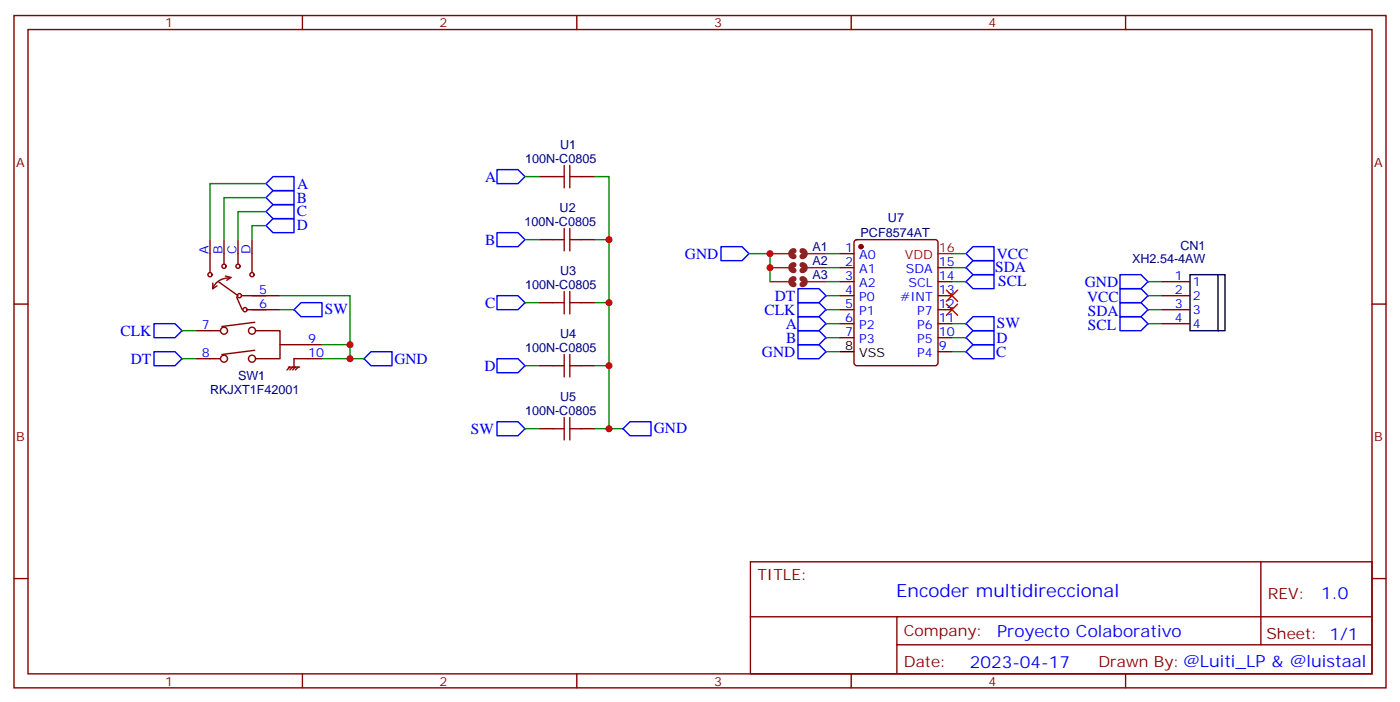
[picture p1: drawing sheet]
<svg xmlns="http://www.w3.org/2000/svg" width="353mm" height="177mm" viewBox="0 0 353 177" stroke-linecap="round" stroke-linejoin="round" font-family="sans-serif">
<g fill="none" stroke="#870000" stroke-width=".35">
<path d="M3.5 3.9h345.7v169.3h-345.7zM7.1 7.4h338.6v162.3h-338.6zM76.2 3.9v3.5M145.3 3.9v3.5M214.5 3.9v3.5M283.6 3.9v3.5M135.8 44.5h3.5M146.4 44.5h3.5M3.5 76.6h3.6M52.9 60.4v8.1M53.6 71.3v1.4M54.7 72l-1.1 .7"/>
<path d="M55 70.9l5 3.6M56.4 60.4v6M56.8 69.5l1.4 .4-1.1 .7M57.8 70a4.2 4.2 0 0 0-4.2 2.7M59.6 74.8l1.4 3.2M60 60.4v6M61 74.5h9.6M62.4 78h8.2M63.5 60.4v8.1M135.8 76.2h3.5M135.8 60.4h3.5M146.4 76.2h3.5"/>
<path d="M146.4 60.4h3.5M211.7 74.5h3.5M211.7 78h3.5M211.7 67.4h3.5M211.7 70.9h3.5M211.7 63.9h3.5M215.4 60.6l.5-.2h19.8a.71 .71 0 0 1 .7 .7l-.1 30.6-.6 .4h-19.8l-.5-.2-.2-.5v-30.3zM236.4 74.5h3.5M236.4 78h3.5M236.4 67.4h3.5M236.4 70.9h3.5M292.8 74.5h7.1"/>
<path d="M292.8 78h7.1M292.8 70.9h7.1M345.7 76.6h3.5M49.4 83.3h6M49.4 90.3h6M64.2 88.2l-8.3 1.1M64.2 81.2l-8.3 1M64.6 83.3h6v7h-6M70.6 86.8h10.5M72.7 92.5h2.8M73 92.5l-.7 .7M73.7 92.5l-.7 .7"/>
<path d="M74.4 92.5l-.7 .7M75.1 92.5l-.7 .7M81.1 90.3h-7v2.2M135.8 92.1h3.5M146.4 92.1h3.5M211.7 81.5h3.5M211.7 85.1h3.5M236.4 81.5h3.5M236.4 85.1h3.5M236.4 88.6h3.5M292.8 81.5h7.1M135.8 108h3.5"/>
<path d="M146.4 108h3.5M3.5 145.7h3.6M189.1 141.5h156.6v28.2h-156.6zM189.1 155.3h156.5M226 155.3v14.2M317.7 141.5v20.9M345.7 145.7h3.5M76.2 169.7v3.5M145.3 169.7v3.5M214.5 169.7v3.5M226 162.4h119.6M283.6 169.7v3.5"/>
<circle cx="52.9" cy="69.2" r=".53"/>
<circle cx="56.4" cy="67.1" r=".53"/>
<circle cx="60" cy="67.1" r=".53"/>
<circle cx="60.3" cy="74.5" r=".53"/>
<circle cx="61.7" cy="78" r=".53"/>
<circle cx="63.5" cy="69.2" r=".53"/>
<circle cx="56.4" cy="83.3" r=".88"/>
<circle cx="56.4" cy="90.3" r=".88"/>
<circle cx="63.5" cy="83.3" r=".88"/>
<circle cx="63.5" cy="90.3" r=".88"/>
</g>
<g fill="none" stroke="#a10000" stroke-width=".35">
<path d="M139.3 44.5h2.9M142.2 41.7v5.6M142.2 57.5v5.7M143.6 41.7v5.6M143.6 57.5v5.7M143.6 44.5h2.8M139.3 76.2h2.9M139.3 60.4h2.9M142.2 73.4v5.7M143.6 73.4v5.7M143.6 76.2h2.8M143.6 60.4h2.8"/>
<path d="M139.3 92.1h2.9M142.2 89.3v5.6M143.6 89.3v5.6M143.6 92.1h2.8M139.3 108h2.9M142.2 105.2v5.6M143.6 108h2.8M143.6 105.2v5.6"/>
</g>
<g fill="none" stroke="#008700" stroke-width=".35">
<path d="M67 46.2h-14.1v14.2M67 49.8h-10.6v10.6M67 53.3h-7v7.1M67 56.8h-3.5v3.6M132.3 44.5h3.5M149.9 44.5h3.6v63.5h3.5M70.6 74.5h17.6v12.3M70.6 78h3.5M132.3 76.2h3.5M132.3 60.4h3.5M149.9 76.2h3.6M149.9 60.4h3.6"/>
<path d="M188.7 63.9h5.3v7M208.1 63.9h3.6M208.1 67.4h3.6M208.1 70.9h3.6M208.1 74.5h3.6M208.1 78h3.6M239.9 63.9h3.5M239.9 67.4h3.5M239.9 70.9h3.5M289.3 70.9h3.5M289.3 74.5h3.5M289.3 78h3.5"/>
<path d="M45.9 90.3h3.5M45.9 83.3h3.5M81.1 86.8h7.1v3.5M81.1 90.3h10.6M132.3 92.1h3.5M149.9 92.1h3.6M208.1 81.5h3.6M208.1 85.1h3.6M208.1 88.6h3.6M239.9 81.5h3.5M239.9 85.1h3.5M239.9 88.6h3.5"/>
<path d="M289.3 81.5h3.5M132.3 108h3.5M149.9 108h3.6"/>
</g>
<g fill="none" stroke="#00f" stroke-width=".35">
<path d="M67 56.8l1.8-1.7h5.3v3.5h-5.3zM67 53.3l1.8-1.8h5.3v3.6h-5.3zM67 49.8l1.8-1.8h5.3v3.5h-5.3zM67 46.2l1.8-1.7h5.3v3.5h-5.3zM125.2 42.7h5.3l1.8 1.8-1.8 1.7h-5.3zM125.2 58.6h5.3l1.8 1.8-1.8 1.7h-5.3zM74.1 78l1.7-1.8h5.3v3.6h-5.3zM125.2 74.5h5.3l1.8 1.7-1.8 1.8h-5.3zM181.7 62.1h5.3l1.7 1.8-1.7 1.8h-5.3zM201.1 72.7h5.3l1.7 1.8-1.7 1.7h-5.3zM201.1 76.2h5.3l1.7 1.8-1.7 1.8h-5.3zM201.1 79.8h5.3l1.7 1.7-1.7 1.8h-5.3z"/>
<path d="M243.4 63.9l1.8-1.8h5.3v3.6h-5.3zM245.2 65.7h5.3v3.5h-5.3l-1.8-1.8zM245.2 69.2h5.3v3.5h-5.3l-1.8-1.8zM282.2 69.2h5.3l1.8 1.7-1.8 1.8h-5.3zM282.2 79.8h5.3l1.8 1.7-1.8 1.8h-5.3zM282.2 76.2h5.3l1.8 1.8-1.8 1.8h-5.3zM282.2 72.7h5.3l1.8 1.8-1.8 1.7h-5.3zM38.8 81.5h5.3l1.8 1.8-1.8 1.8h-5.3zM38.8 88.6h5.3l1.8 1.7-1.8 1.8h-5.3zM91.7 90.3l1.8-1.7h5.3v3.5h-5.3zM125.2 90.3h5.3l1.8 1.8-1.8 1.8h-5.3zM201.1 83.3h5.3l1.7 1.8-1.7 1.7h-5.3z"/>
<path d="M201.1 86.8h5.3l1.7 1.8-1.7 1.7h-5.3zM243.4 81.5l1.8-1.7h5.3v3.5h-5.3zM245.2 86.8h5.3v3.5h-5.3l-1.8-1.7zM245.2 83.3h5.3v3.5h-5.3l-1.8-1.7zM125.2 106.2h5.3l1.8 1.8-1.8 1.7h-5.3zM157 108l1.7-1.8h5.3v3.5h-5.3z"/>
</g>
<path d="M200 63.2a.71 .71 0 0 0-.7 .7 .71 .71 0 0 0 .7 .7M200 66.7a.71 .71 0 0 0-.7 .7 .71 .71 0 0 0 .7 .7M200 70.2a.71 .71 0 0 0-.7 .7 .71 .71 0 0 0 .7 .7M202.1 63.2a.71 .71 0 0 1 .7 .7 .71 .71 0 0 1-.7 .7M202.1 66.7a.71 .71 0 0 1 .7 .7 .71 .71 0 0 1-.7 .7M202.1 70.2a.71 .71 0 0 1 .7 .7 .71 .71 0 0 1-.7 .7" fill="none" stroke="#8c2424" stroke-width="1.4"/>
<path d="M194 63.9h5M194 67.4h5M194 70.9h5M203.2 63.9h4.9M203.2 67.4h4.9M203.2 70.9h4.9" fill="none" stroke="#8c2424" stroke-width=".35"/>
<path d="M236.4 63.9h3.5M238.5 76.6l2.8 2.8M238.5 73.1l2.8 2.8M241.3 76.6l-2.8 2.8M241.3 73.1l-2.8 2.8" fill="none" stroke="#f00" stroke-width=".35"/>
<path d="M299.9 69.2h7v14.1h-7zM306.9 69.2h1.8v14.1h-1.8M211.7 88.6h3.5" fill="none" stroke="#000" stroke-width=".35"/>
<circle cx="217" cy="62.1" r=".53" fill="#870000" stroke="#870000" stroke-width=".35"/>
<g fill="#c00">
<circle cx="153.5" cy="92.1" r=".88"/>
<circle cx="153.5" cy="76.2" r=".88"/>
<circle cx="153.5" cy="60.4" r=".88"/>
<circle cx="153.5" cy="108" r=".88"/>
<circle cx="88.2" cy="90.3" r=".88"/>
<circle cx="88.2" cy="86.8" r=".88"/>
<circle cx="194" cy="63.9" r=".88"/>
<circle cx="194" cy="67.4" r=".88"/>
</g>
<text font-size="4.6" fill="#00f" x="225.8" y="150.3">Encoder multidireccional</text>
<g font-size="4.2" fill="#00f">
<text x="332.9" y="150.8">1.0</text>
<text x="251.3" y="160.3">Proyecto Colaborativo</text>
<text x="244.3" y="168.1">2023-04-17</text>
</g>
<g font-size="3.9" fill="#00f">
<text x="74.9" y="47.6">A</text>
<text x="122.2" y="45.7">A</text>
<text x="74.8" y="51.1">B</text>
<text x="74.8" y="58">D</text>
<text x="74.8" y="54.5">C</text>
<text x="122.2" y="61.7">B</text>
<text x="172.6" y="65.1">GND</text>
<text x="251.2" y="65.2">VCC</text>
<text x="250.8" y="68.6">SDA</text>
<text x="122.2" y="77.5">C</text>
<text x="195.2" y="75.7">DT</text>
<text x="251.5" y="72.2">SCL</text>
<text x="273.4" y="72.2">GND</text>
<text x="274" y="76.1">VCC</text>
<text x="81.9" y="79.2">SW</text>
<text x="192.7" y="79.3">CLK</text>
<text x="198" y="82.8">A</text>
<text x="251.2" y="82.7">SW</text>
<text x="274.1" y="79.6">SDA</text>
<text x="274.1" y="83.1">SCL</text>
<text x="30.4" y="84.5">CLK</text>
<text x="192" y="89.8">GND</text>
<text x="198.1" y="86.3">B</text>
<text x="251" y="89.9">C</text>
<text x="251.1" y="86.3">D</text>
<text x="32.9" y="91.6">DT</text>
<text x="99.4" y="91.6">GND</text>
<text x="122.1" y="93.3">D</text>
<text x="118.7" y="109.3">SW</text>
<text x="164.8" y="109.2">GND</text>
</g>
<g font-size="3.9" fill="#800">
<text x="190.9" y="146.1">TITLE:</text>
<text x="319.5" y="150.8">REV:</text>
<text x="227.8" y="160.3">Company:</text>
<text x="319.1" y="160.9">Sheet: 1/1</text>
<text x="227.8" y="168">Date:</text>
<text x="276.8" y="168">Drawn By:@Luiti_LP &amp; @luistaal</text>
</g>
<g font-size="3.2" fill="#800">
<text x="41.6" y="6.9">1</text>
<text x="110.8" y="6.9">2</text>
<text x="179.9" y="6.9">3</text>
<text x="249.1" y="6.9">4</text>
<text x="4.1" y="42">A</text>
<text x="346.3" y="42">A</text>
<text x="4.1" y="111.2">B</text>
<text x="346.3" y="111.2">B</text>
<text x="41.6" y="172.7">1</text>
<text x="110.8" y="172.7">2</text>
<text x="179.9" y="172.7">3</text>
<text x="249.1" y="172.7">4</text>
</g>
<g font-size="3.2" fill="#000080">
<text x="132.3" y="41">100N-C0805</text>
<text x="141.1" y="37.4">U1</text>
<text x="141" y="53.3">U2</text>
<text x="132.2" y="56.8">100N-C0805</text>
<text x="216.8" y="59.7">PCF8574AT</text>
<text x="223.7" y="55.9">U7</text>
<text x="204.8" y="63.2">A1</text>
<text x="297.4" y="63">CN1</text>
<text x="141.1" y="69.2">U3</text>
<text x="204.8" y="66.8">A2</text>
<text x="204.8" y="70.3">A3</text>
<text x="285.3" y="66.3">XH2.54-4AW</text>
<text x="132.3" y="72.7">100N-C0805</text>
<text x="132.3" y="88.6">100N-C0805</text>
<text x="141.1" y="85.1">U4</text>
<text x="60" y="95.6">SW1</text>
<text x="52.9" y="99.2">RKJXT1F42001</text>
<text x="141.1" y="100.9">U5</text>
<text x="132.3" y="104.5">100N-C0805</text>
</g>
<g font-size="3.2" fill="#00f">
<text x="52.6" y="63.9" transform="rotate(-90 52.6 63.9)">A</text>
<text x="56.1" y="63.9" transform="rotate(-90 56.1 63.9)">B</text>
<text x="59.6" y="63.9" transform="rotate(-90 59.6 63.9)">C</text>
<text x="63.1" y="63.9" transform="rotate(-90 63.1 63.9)">D</text>
<text x="213" y="63.5">1</text>
<text x="216.5" y="65.3">A0</text>
<text x="213" y="70.6">3</text>
<text x="213" y="67.1">2</text>
<text x="216.5" y="68.8">A1</text>
<text x="228.3" y="68.8">SDA</text>
<text x="236.5" y="67.1">15</text>
<text x="236.5" y="70.6">14</text>
<text x="296.1" y="70.6">1</text>
<text x="65.3" y="74.1">5</text>
<text x="65.3" y="77.6">6</text>
<text x="213" y="77.6">5</text>
<text x="213" y="74.1">4</text>
<text x="216.5" y="75.9">P0</text>
<text x="216.5" y="72.4">A2</text>
<text x="226.8" y="75.9">#INT</text>
<text x="228.9" y="72.4">SCL</text>
<text x="236.5" y="74.1">13</text>
<text x="236.5" y="77.6">12</text>
<text x="296.1" y="74.1">2</text>
<text x="296.1" y="77.6">3</text>
<text x="300.6" y="72">1</text>
<text x="300.6" y="75.5">2</text>
<text x="50.9" y="82.9">7</text>
<text x="213" y="81.2">6</text>
<text x="216.5" y="82.9">P2</text>
<text x="216.5" y="79.4">P1</text>
<text x="231.1" y="79.4">P7</text>
<text x="231.1" y="82.9">P6</text>
<text x="236.5" y="81.2">11</text>
<text x="296.1" y="81.2">4</text>
<text x="300.6" y="79.1">3</text>
<text x="300.6" y="82.6">4</text>
<text x="50.9" y="90">8</text>
<text x="77.6" y="86.5">9</text>
<text x="77.6" y="90">10</text>
<text x="213" y="84.7">7</text>
<text x="216.5" y="86.5">P3</text>
<text x="231.1" y="86.5">P5</text>
<text x="231.1" y="90">P4</text>
<text x="236.5" y="84.7">10</text>
<text x="236.5" y="88.2">9</text>
</g>
<g font-size="3.2" fill="#f00">
<text x="228" y="65.3">VDD</text>
<text x="236.5" y="63.5">16</text>
</g>
<g font-size="3.2">
<text x="213" y="88.2">8</text>
<text x="216.5" y="90">VSS</text>
</g>
</svg>
